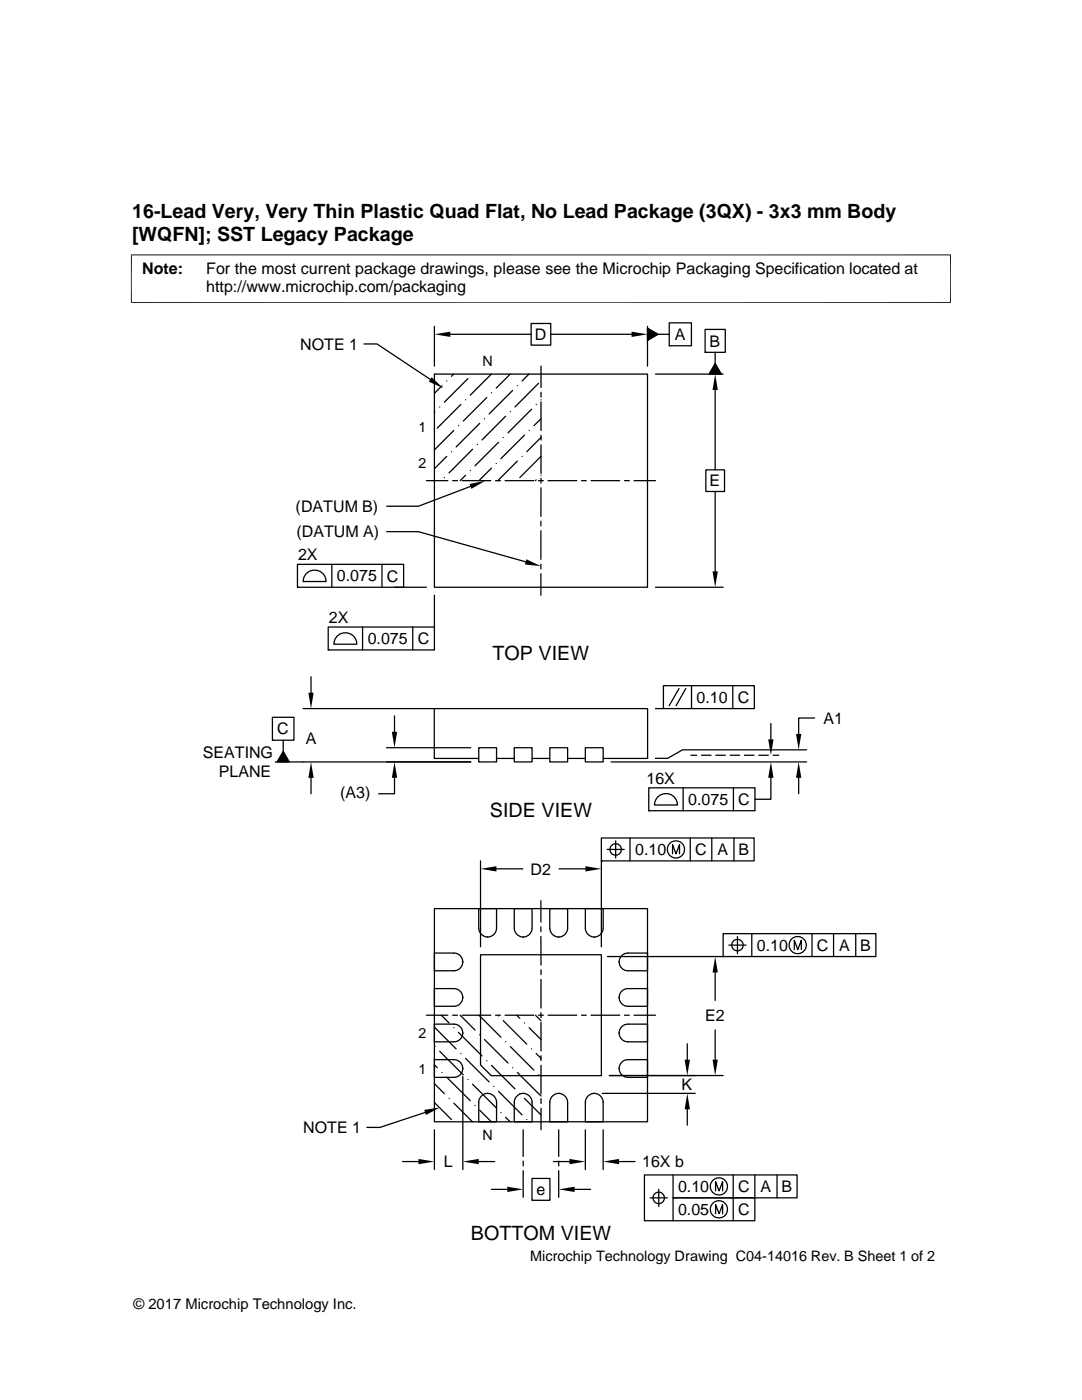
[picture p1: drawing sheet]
<svg xmlns="http://www.w3.org/2000/svg" width="216mm" height="279mm" viewBox="0 0 216 279" stroke-linecap="round" stroke-linejoin="round" font-family="sans-serif">
<g fill="none" stroke="#000" stroke-width=".25">
<path d="M72.6 68.6h2.6l10.7 7.1M86.7 65.1v8M86.7 74.7h42.5v42.5h-42.5zM86.8 74.7h-.1M88.2 77l-1.5 1.5M89.1 76h.1M89.9 66.7h16.1M90.5 74.7l-.4 .4M92.9 79.8h.1M93.4 75.6l-4.7 4.7M97.1 79.3l-4.7 4.7M98 74.7l-4.2 4.2"/>
<path d="M98.1 78.4h.1M101.8 74.7l-2.8 2.7M102.3 77.9l-4.7 4.7M103.2 77h.1M105.6 74.7l-1.4 1.3M106 64.6h3.9v4.3h-3.9zM107.5 76.5l-4.7 4.7M107.9 73.1v4.2M107.9 78.3v.9M108 79.8h.1M109.9 66.7h16.1M129.2 65.5l2.1 1.2-2.1 1.2z"/>
<path d="M129.2 65.1v8M130.8 74.7h13.5M131.3 66.7h2.2M133.5 64.4h4.5v4.6h-4.5zM133.5 69h.1M140.7 65.7h4v4.6h-4zM140.7 70.3h.1M142.7 72.5l1.2 2.2h-2.4zM142.7 70.3v2.2M142.7 77.8v16M85.1 95.9h4.3M86.8 82.1l-.1 .2"/>
<path d="M87.7 81.2h.1M88.7 95.3h.1M89.1 91.1l-2.4 2.5M90.1 90.1h.1M90.3 95.9h1M90.6 85.9l-3.9 3.9M91.5 85h.1M91.9 80.7l-4.7 4.7M92.2 95.9h5.7M92.9 94.8l-1.1 1.1M93.8 93.9h.1M93.9 97.1l-10.4 3.9h-6.3"/>
<path d="M94.3 89.7l-4.7 4.7M95.3 88.7h.1M95.7 84.5l-4.7 4.7M96.7 83.6h.1M98.1 93.4l-2.5 2.5M98.9 95.9h.9M99 92.5h.1M99.5 88.3l-4.7 4.7M100.4 87.3h.1M100.8 95.9h5.7M100.9 83.1l-4.7 4.7M101.8 82.1h.1"/>
<path d="M103.2 92l-3.9 3.9M104.2 91.1h.1M104.6 86.8l-4.7 4.7M105.6 85.9h.1M106.1 81.7l-4.7 4.7M107 80.7h.1M107 95.8l-.2 .1M107.5 95.9h.9M107.9 80.2v5.7M107.9 86.9v.9M107.9 88.8v5.7M107.9 95.4v1"/>
<path d="M107.9 97.3v5.8M108 83.6l-1.5 1.4M108 87.3l-2.9 2.8M108 91.1l-4.3 4.2M108 94.8h.1M109.4 95.9h5.7M116 95.9h1M117.9 95.9h5.8M124.6 95.9h1M126.5 95.9h4.3M140.8 93.8h3.8v4.3h-3.8zM142.7 98.1v15.9"/>
<path d="M59.4 112.6h21.1v4.6h-21.1zM59.4 117.2h.1M61.2 114.3a2.3 2.3 0 0 1 2.5-.3 2.3 2.3 0 0 1 1.4 2.1h-4.6l.3-1.2zM66.2 112.6v4.6M76.2 112.6v4.6M77.2 106.1h6.3l21.4 6M78.7 117.2h6.4M86.7 118.8v6.3M107.9 104v1M107.9 105.9v5.7M107.9 112.6v.9M107.9 114.5v4.3"/>
<path d="M130.8 117.2h13.5M62.1 135.1v3.1M65.5 125.1h21.2v4.6h-21.2zM65.5 129.7h.1M67.4 126.8a2.3 2.3 0 0 1 2.5-.3 2.3 2.3 0 0 1 1.3 2.1h-4.6l.3-1.2zM72.3 125.1v4.6M82.4 125.1v4.6M132.4 136.8h18.1v4.6h-18.1zM135.5 137.4l-2 3.4M136.8 137.4l-1.9 3.4M138 136.8v4.6M146.2 136.8v4.6"/>
<path d="M54.4 143.2h4.3v4.5h-4.3zM54.4 147.7h.1M56.5 147.7v2.2M56.5 149.9l1.2 2.2h-2.4zM60.5 141.4h26.1M62.1 155.2v3.2M77.1 149.2h16.8M78.7 155.2v3.2h-3.2M78.7 142.9v3.1M93.9 152.1h-39M95.5 151.4h-8.8v-10h42.5v10h-8.8M95.5 149.2h3.6v2.9h-3.6z"/>
<path d="M99.1 151.4h3.5M102.6 149.2h3.6v2.9h-3.6zM106.2 151.4h3.5M109.7 149.2h3.6v2.9h-3.6zM113.3 151.4h3.5M116.8 149.2h3.6v2.9h-3.6zM121.9 152.1h39.1M129.5 157.2h21.1v4.6h-21.1zM130.8 141.4h1.6M131.4 158.9a2.28 2.28 0 0 1 2.4-.3 2.28 2.28 0 0 1 1.4 2.1h-4.6l.3-1.2zM136.3 157.2v4.6M137.9 150.7h1.1"/>
<path d="M140 150.7h1.9M142.8 150.7h1.9M145.7 150.7h1.9M146.3 157.2v4.6M148.5 150.7h2M151.4 150.7h1.9M153.8 155.2v4.3h-3.2M153.8 144.4v3.2M154.3 150.7h1.1M159.4 155.2v3.2M161 149.6h-24.8l-3 1.7h-2.4M162.5 143.3h-3.1v3.2"/>
<path d="M95.9 171.8v17.2M99.1 173.4h5.2M107.9 179.7v4.3M111.5 173.4h5.3M120 171.8v17.2M120 167.2h30.5v4.6h-30.5zM120 171.8h.1M121.1 169.5h3.5M122.9 167.8v3.4M125.7 167.2v4.6M129.5 161.8h.1M134.2 170.4v-1.8l.7 1.8 .7-1.8v1.8"/>
<path d="M137.7 167.2v4.6M142 167.2v4.6M146.5 167.2v4.6M86.7 197.3h3.9a1.77 1.77 0 0 1 1.8 1.8 1.77 1.77 0 0 1-1.8 1.7h-3.9zM86.7 190.2h3.9a1.77 1.77 0 0 1 1.8 1.8 1.77 1.77 0 0 1-1.8 1.7h-3.9zM86.7 181.3h42.5v42.6h-42.5zM92.4 199.1h.1M92.4 192h.1M95.5 181.3h3.6v3.9a1.78 1.78 0 0 1-1.8 1.8 1.78 1.78 0 0 1-1.8-1.8zM95.9 190.5h24.1v24.2h-22l-2.1-2.2zM97.3 187h.1M102.6 181.3h3.6v3.9a1.78 1.78 0 0 1-1.8 1.8 1.78 1.78 0 0 1-1.8-1.8z"/>
<path d="M104.4 187h.1M107.9 186.9v5.7M107.9 185v.9M107.9 193.5v1M107.9 195.5v5.7M109.7 181.3h3.6v3.9a1.78 1.78 0 0 1-1.8 1.8 1.78 1.78 0 0 1-1.8-1.8zM111.5 187h.1M116.8 181.3h3.6v3.9a1.78 1.78 0 0 1-1.8 1.8 1.78 1.78 0 0 1-1.8-1.8zM118.6 187h.1M121.2 190.9h23.1M123.5 192h.1M123.5 199.1h.1"/>
<path d="M123.9 190.9a1.75 1.75 0 0 1 1.4-.7h3.9v3.5h-3.9a1.77 1.77 0 0 1-1.6-1 1.77 1.77 0 0 1 .2-1.8zM123.9 198a1.75 1.75 0 0 1 1.4-.7h3.9v3.5h-3.9a1.77 1.77 0 0 1-1.6-1 1.77 1.77 0 0 1 .2-1.8zM142.7 194.1v5.6M144.3 186.3h30.5v4.6h-30.5zM144.3 190.9h.1M145.4 188.6h3.5M147.2 186.9v3.4M150 186.3v4.6M158.5 189.5v-1.8l.7 1.8 .7-1.8v1.8M162 186.3v4.6M166.3 186.3v4.6M170.8 186.3v4.6"/>
<path d="M85.1 202.6h4.3M86.7 204.4h3.9a1.77 1.77 0 0 1 1.8 1.8 1.77 1.77 0 0 1-1.8 1.7h-3.9zM86.7 211.5h3.9a1.77 1.77 0 0 1 1.8 1.7 1.77 1.77 0 0 1-1.8 1.8h-3.9zM86.7 205l4.3 4.3M86.7 212.5l.5 .6M86.7 216.3l2 2M86.8 208.9h.1M87.7 209.8l4.7 4.7M88.1 202.6l1.5 1.6M88.2 214h.1M89.1 215l4.7 4.7M89.6 219.2h.1"/>
<path d="M90.3 202.6h1M90.6 205.1h.1M91.5 206l4.7 4.7M91.8 202.6l3 3M91.9 210.3h.1M92.2 202.6h5.7M92.4 213.3h.1M92.4 206.2h.1M92.4 214.8v18.6M92.9 211.2l4.7 4.7M93.4 215.5h.1M94.3 216.4l4.7 4.7"/>
<path d="M95.6 202.6l4.3 4.4M95.7 206.5h.1M96.2 218.6a1.78 1.78 0 0 1 1.9-.2 1.78 1.78 0 0 1 1 1.6v3.9h-3.6v-3.9a1.86 1.86 0 0 1 .7-1.4zM96.7 207.5l4.7 4.7M97.1 211.7h.1M97.3 218.2h.1M98.1 212.6l4.7 4.7M98.5 216.9h.1M98.9 202.6h.9M99.5 202.8h.1M99.5 217.8l4.7 4.7M100.4 203.7l4.7 4.7"/>
<path d="M100.8 202.6h5.7M100.9 207.9h.1M101.8 208.9l4.7 4.7M102.3 213.1h.1M103.1 202.6l.6 .6M103.2 214l4.8 4.7M103.3 218.6a1.78 1.78 0 0 1 1.9-.2 1.78 1.78 0 0 1 1 1.6v3.9h-3.6v-3.9a1.86 1.86 0 0 1 .7-1.4zM103.7 218.3h.1M104.4 218.2h.1M104.6 204.2h.1M104.6 219.2l3.4 3.3M105.6 205.1l2.4 2.4"/>
<path d="M106.1 209.3h.1M106.8 202.6l1.2 1.1M107 210.3l1 .9M107.5 202.6h.9M107.5 214.5h.1M107.9 202.1v1M107.9 204v5.7M107.9 210.7v.9M107.9 212.6v5.7M107.9 219.3v.9M109.4 202.6h5.7M110.4 218.6a1.78 1.78 0 0 1 1.8-.2 1.78 1.78 0 0 1 1.1 1.6v3.9h-3.6v-3.9a1.86 1.86 0 0 1 .7-1.4z"/>
<path d="M111.5 218.2h.1M116 202.6h1M117.5 218.6a1.78 1.78 0 0 1 1.8-.2 1.78 1.78 0 0 1 1.1 1.6v3.9h-3.6v-3.9a1.86 1.86 0 0 1 .7-1.4zM117.9 202.6h5.8M118.6 218.2h.1M120.2 218.2h18.5M121.6 214.7h22.7M123.5 206.2h.1M123.5 213.3h.1M123.9 205a1.75 1.75 0 0 1 1.4-.6h3.9v3.5h-3.9a1.77 1.77 0 0 1-1.6-1 1.77 1.77 0 0 1 .2-1.9zM123.9 212.1a1.75 1.75 0 0 1 1.4-.6h3.9v3.5h-3.9a1.77 1.77 0 0 1-1.6-1 1.77 1.77 0 0 1 .2-1.9zM124.6 202.6h1"/>
<path d="M126.5 202.6h4.3M137.1 208.3v3.2M142.7 205.5v6M80.3 231.8h3.2M84.8 222l-9 3h-2.6M86.7 225.5v7.9M86.7 220l3.4 3.4M90.6 220.2l3.7 3.7M94.8 220.6h.1M95.5 231.8h3.2M95.7 221.6l2.3 2.3M98 237.4h3.2"/>
<path d="M99.9 222h.1M100.9 223l.9 .9M104.4 225.5v5.3M104.4 231.7v1M104.4 233.6v5.4M105.1 223.4h.1M106.2 235.2h3.5v4.3h-3.5zM107.9 221.2v4.3M110.4 231.8h3.2M111.5 225.5v5.3M111.5 231.7v1M111.5 233.6v5.4"/>
<path d="M114.7 237.4h3.1M116.8 225.5v7.9M120.4 225.5v7.9M123.5 231.8h3.2M129.7 239.1h3.5M131.4 237.3v3.5M134.3 234.5v4.6h16.3v4.5h-22v-9.1h30.4v4.6h-24.7v4.5M137.1 221.4v3.2M142.8 237.7v-1.9l.7 1.9 .7-1.9v1.9M146.3 234.5v9.1M150.6 234.5v4.6M155 234.5v4.6"/>
<path d="M142.8 242.2v-1.8l.7 1.8 .7-1.8v1.8"/>
<circle cx="122.9" cy="169.5" r="1.14"/>
<circle cx="134.9" cy="169.5" r="1.72"/>
<circle cx="147.2" cy="188.6" r="1.14"/>
<circle cx="159.2" cy="188.6" r="1.72"/>
<circle cx="131.4" cy="239.1" r="1.14"/>
<circle cx="143.4" cy="236.8" r="1.71"/>
<circle cx="143.4" cy="241.3" r="1.71"/>
</g>
<path d="M26.1 50.9h163.7M26.2 50.8v9.7M189.7 50.8v9.7M26.1 60.4h163.7" fill="none" stroke="#000" stroke-width=".2"/>
<g fill="#000">
<path d="M86.1 75.3l2.4 2.2-2.9-1.3zM86.7 66.7l3.2-.5v1zM126 66.2l3.2 .5-3.2 .5zM129.2 65.5l2.1 1.2-2.1 1.2zM142.7 74.7l.5 3.1h-1zM142.7 72.5l1.2 2.2h-2.4zM93.7 96.6l3.2-.7-2.8 1.7zM105 111.6l2.9 1.4-3.2-.4zM142.2 114h1l-.5 3.2zM61.5 138.2h1.1l-.5 3.2zM56.5 149.9l1.2 2.2h-2.4zM62.1 152.1l.5 3.1h-1.1z"/>
<path d="M78.2 146h1l-.5 3.2zM78.7 152.1l.5 3.1h-1zM153.8 152.1l.5 3.1h-1zM153.3 147.6h1l-.5 3.1zM159.4 152.1l.5 3.1h-1.1zM158.8 146.5h1.1l-.5 3.1zM95.9 173.4l3.2-.5v1zM116.8 172.9l3.2 .5-3.2 .5zM142.7 190.9l.5 3.2h-1zM136.6 211.5h1.1l-.6 3.2zM142.2 211.5h1l-.5 3.2zM83.5 231.3l3.2 .5-3.2 .5z"/>
<path d="M84.6 221.5l3.2-.5-2.8 1.5zM92.4 231.8l3.1-.5v1zM101.2 236.8l3.2 .6-3.2 .5zM113.6 231.3l3.2 .5-3.2 .5zM111.5 237.4l3.2-.6v1.1zM120.4 231.8l3.1-.5v1zM137.1 218.2l.6 3.2h-1.1z"/>
</g>
<g font-size="3.9">
<text x="26.4" y="43.5">16-Lead Very, Very Thin Plastic Quad Flat, No Lead Package (3QX) - 3x3 mm Body</text>
<text x="26.4" y="48">[WQFN]; SST Legacy Package</text>
<text x="98.3" y="131.6">TOP VIEW</text>
<text x="97.8" y="163">SIDE VIEW</text>
<text x="93.9" y="247.4">BOTTOM VIEW</text>
</g>
<g font-size="3.2">
<text x="28.4" y="54.6">Note:</text>
<text x="41.1" y="58.3">http://www.microchip.com/packaging</text>
<text x="41.1" y="54.6">For the most current package drawings, please see the Microchip Packaging Specification located at</text>
<text x="59.9" y="69.8">NOTE 1</text>
<text x="106.7" y="67.9">D</text>
<text x="134.7" y="67.9">A</text>
<text x="141.6" y="69.2">B</text>
<text x="141.6" y="97.1">E</text>
<text x="59" y="102.2">(DATUM B)</text>
<text x="59.2" y="107.2">(DATUM A)</text>
<text x="59.5" y="111.8">2X</text>
<text x="67.2" y="116">0.075</text>
<text x="77.2" y="116.1">C</text>
<text x="65.6" y="124.3">2X</text>
<text x="73.4" y="128.5">0.075</text>
<text x="83.4" y="128.6">C</text>
<text x="139" y="140.3">0.10</text>
<text x="147.2" y="140.3">C</text>
<text x="55.3" y="146.6">C</text>
<text x="61" y="148.4">A</text>
<text x="164.3" y="144.4">A1</text>
<text x="40.4" y="151.4">SEATING</text>
<text x="43.6" y="155">PLANE</text>
<text x="67.9" y="159.2">(A3)</text>
<text x="129" y="156.5">16X</text>
<text x="137.3" y="160.6">0.075</text>
<text x="147.3" y="160.7">C</text>
<text x="126.7" y="170.7">0.10</text>
<text x="138.7" y="170.7">C</text>
<text x="143.2" y="170.7">A</text>
<text x="147.4" y="170.7">B</text>
<text x="105.9" y="174.5">D2</text>
<text x="151" y="189.8">0.10</text>
<text x="163" y="189.8">C</text>
<text x="167.5" y="189.8">A</text>
<text x="171.7" y="189.8">B</text>
<text x="140.7" y="203.8">E2</text>
<text x="136" y="217.6">K</text>
<text x="60.5" y="226.2">NOTE 1</text>
<text x="88.6" y="233">L</text>
<text x="128.1" y="232.9">16X b</text>
<text x="107.1" y="238.5">e</text>
<text x="135.3" y="237.9">0.10</text>
<text x="147.3" y="237.9">C</text>
<text x="151.8" y="237.9">A</text>
<text x="156" y="237.9">B</text>
<text x="135.3" y="242.5">0.05</text>
<text x="147.3" y="242.5">C</text>
</g>
<g font-size="2.9">
<text x="105.8" y="251.7">Microchip Technology Drawing C04-14016 Rev. B Sheet 1 of 2</text>
<text x="26.6" y="261.3">© 2017 Microchip Technology Inc.</text>
</g>
<g font-size="2.8">
<text x="96.3" y="73.1">N</text>
<text x="83.5" y="86.3">1</text>
<text x="83.5" y="93.4">2</text>
<text x="83.5" y="207.2">2</text>
<text x="83.5" y="214.2">1</text>
<text x="96.3" y="227.5">N</text>
</g>
</svg>
